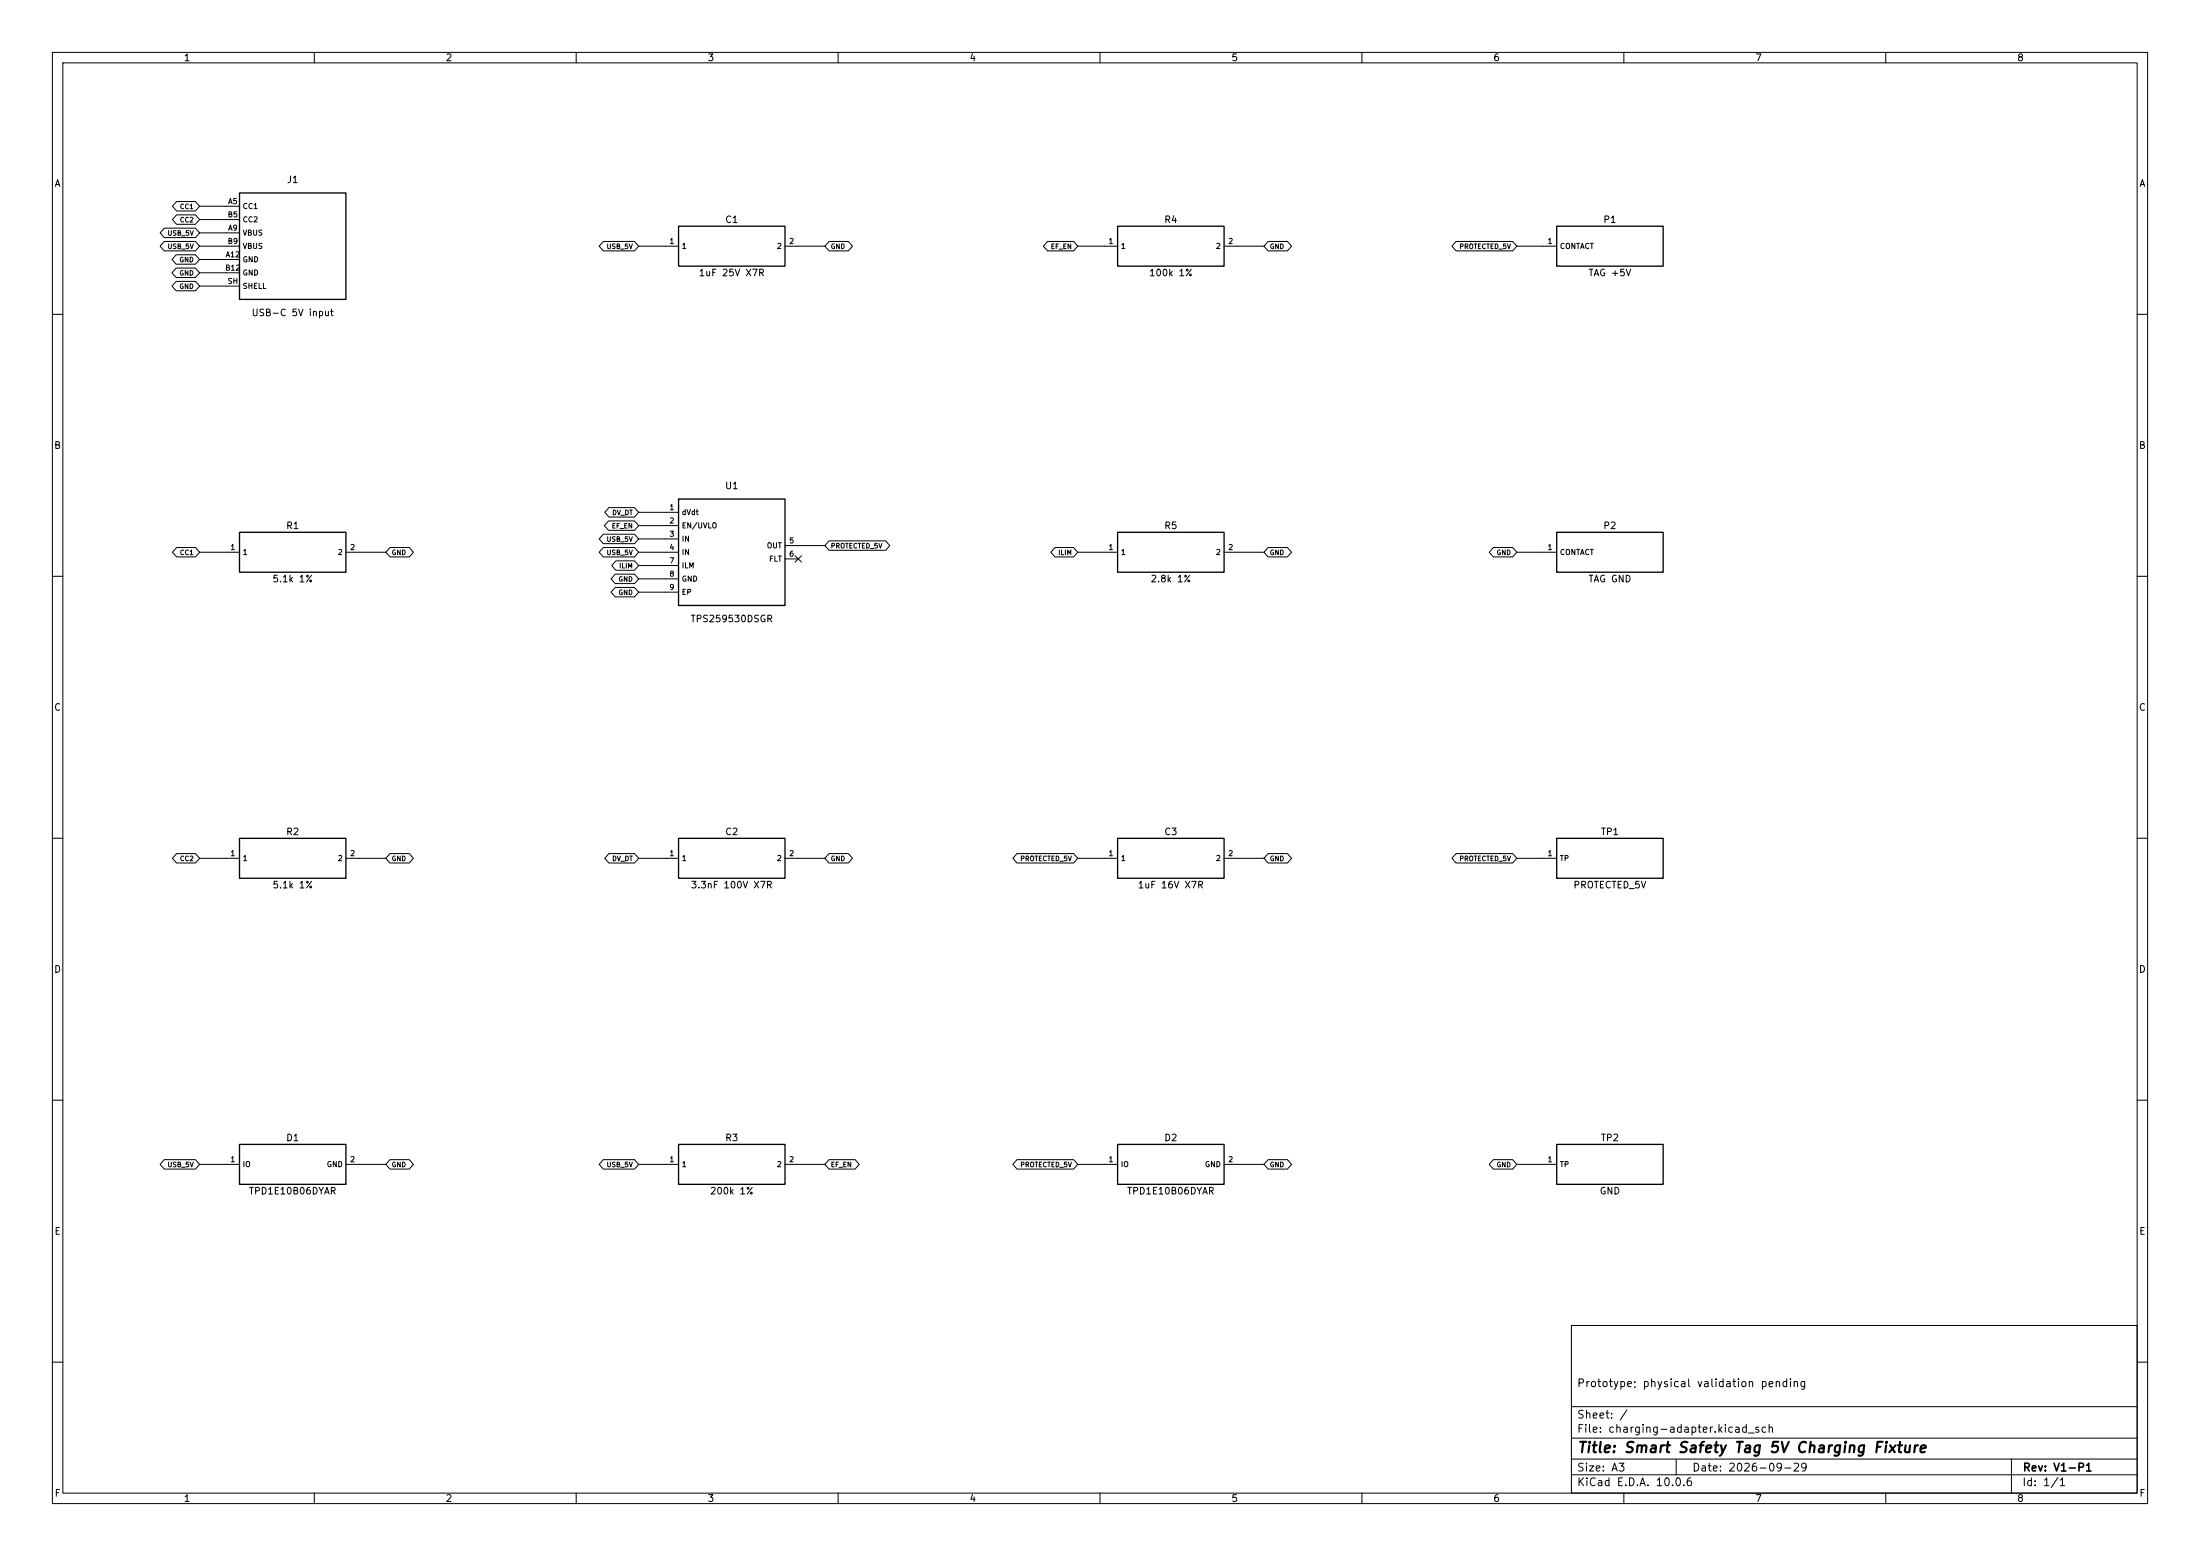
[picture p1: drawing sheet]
(kicad_sch (version 20250114) (generator "eeschema") (generator_version "10.0") (paper "A3") (title_block (title "Smart Safety Tag 5V Charging Fixture") (date "2026-09-29") (rev "V1-P1") (comment 1 "Prototype; physical validation pending")) (lib_symbols (symbol "Safety:R" (pin_names (offset 0.508)) (exclude_from_sim no) (in_bom yes) (on_board yes) (property "Reference" "R" (at 0 7.62 0) (effects (font (size 1.27 1.27)))) (property "Value" "R" (at 0 -7.62 0) (effects (font (size 1.27 1.27)))) (property "Footprint" "Safety:R_0603_1608Metric" (at 0 0 0) (effects (font (size 1.27 1.27)) (hide yes))) (property "Datasheet" "" (at 0 0 0) (effects (font (size 1.27 1.27)) (hide yes))) (symbol "R_0_1" (rectangle (start -10.16 3.81) (end 10.16 -3.81) (stroke (width 0.254) (type default)) (fill (type background)))) (symbol "R_1_1" (pin passive line (at -12.7 0.0 0) (length 2.54) (name "1" (effects (font (size 1.0 1.0)))) (number "1" (effects (font (size 1.0 1.0))))) (pin passive line (at 12.7 0.0 180) (length 2.54) (name "2" (effects (font (size 1.0 1.0)))) (number "2" (effects (font (size 1.0 1.0))))))) (symbol "Safety:C" (pin_names (offset 0.508)) (exclude_from_sim no) (in_bom yes) (on_board yes) (property "Reference" "C" (at 0 7.62 0) (effects (font (size 1.27 1.27)))) (property "Value" "C" (at 0 -7.62 0) (effects (font (size 1.27 1.27)))) (property "Footprint" "Safety:C_0603_1608Metric" (at 0 0 0) (effects (font (size 1.27 1.27)) (hide yes))) (property "Datasheet" "" (at 0 0 0) (effects (font (size 1.27 1.27)) (hide yes))) (symbol "C_0_1" (rectangle (start -10.16 3.81) (end 10.16 -3.81) (stroke (width 0.254) (type default)) (fill (type background)))) (symbol "C_1_1" (pin passive line (at -12.7 0.0 0) (length 2.54) (name "1" (effects (font (size 1.0 1.0)))) (number "1" (effects (font (size 1.0 1.0))))) (pin passive line (at 12.7 0.0 180) (length 2.54) (name "2" (effects (font (size 1.0 1.0)))) (number "2" (effects (font (size 1.0 1.0))))))) (symbol "Safety:ESD" (pin_names (offset 0.508)) (exclude_from_sim no) (in_bom yes) (on_board yes) (property "Reference" "D" (at 0 7.62 0) (effects (font (size 1.27 1.27)))) (property "Value" "ESD" (at 0 -7.62 0) (effects (font (size 1.27 1.27)))) (property "Footprint" "Safety:D_SOD-523" (at 0 0 0) (effects (font (size 1.27 1.27)) (hide yes))) (property "Datasheet" "https://www.ti.com/lit/ds/symlink/tpd1e10b06.pdf" (at 0 0 0) (effects (font (size 1.27 1.27)) (hide yes))) (symbol "ESD_0_1" (rectangle (start -10.16 3.81) (end 10.16 -3.81) (stroke (width 0.254) (type default)) (fill (type background)))) (symbol "ESD_1_1" (pin passive line (at -12.7 0.0 0) (length 2.54) (name "IO" (effects (font (size 1.0 1.0)))) (number "1" (effects (font (size 1.0 1.0))))) (pin passive line (at 12.7 0.0 180) (length 2.54) (name "GND" (effects (font (size 1.0 1.0)))) (number "2" (effects (font (size 1.0 1.0))))))) (symbol "Safety:TP" (pin_names (offset 0.508)) (exclude_from_sim no) (in_bom yes) (on_board yes) (property "Reference" "TP" (at 0 7.62 0) (effects (font (size 1.27 1.27)))) (property "Value" "TP" (at 0 -7.62 0) (effects (font (size 1.27 1.27)))) (property "Footprint" "Safety:TestPoint_Pad_D1.0mm" (at 0 0 0) (effects (font (size 1.27 1.27)) (hide yes))) (property "Datasheet" "" (at 0 0 0) (effects (font (size 1.27 1.27)) (hide yes))) (symbol "TP_0_1" (rectangle (start -10.16 3.81) (end 10.16 -3.81) (stroke (width 0.254) (type default)) (fill (type background)))) (symbol "TP_1_1" (pin passive line (at -12.7 0.0 0) (length 2.54) (name "TP" (effects (font (size 1.0 1.0)))) (number "1" (effects (font (size 1.0 1.0))))))) (symbol "Safety:USB_C_6P" (pin_names (offset 0.508)) (exclude_from_sim no) (in_bom yes) (on_board yes) (property "Reference" "J" (at 0 13.97 0) (effects (font (size 1.27 1.27)))) (property "Value" "USB_C_6P" (at 0 -13.97 0) (effects (font (size 1.27 1.27)))) (property "Footprint" "Safety:USB_C_Receptacle_GCT_USB4125-xx-x_6P_TopMnt_Horizontal" (at 0 0 0) (effects (font (size 1.27 1.27)) (hide yes))) (property "Datasheet" "https://gct.co/connector/usb4125" (at 0 0 0) (effects (font (size 1.27 1.27)) (hide yes))) (symbol "USB_C_6P_0_1" (rectangle (start -10.16 10.16) (end 10.16 -10.16) (stroke (width 0.254) (type default)) (fill (type background)))) (symbol "USB_C_6P_1_1" (pin passive line (at -12.7 7.62 0) (length 2.54) (name "CC1" (effects (font (size 1.0 1.0)))) (number "A5" (effects (font (size 1.0 1.0))))) (pin passive line (at -12.7 5.08 0) (length 2.54) (name "CC2" (effects (font (size 1.0 1.0)))) (number "B5" (effects (font (size 1.0 1.0))))) (pin power_out line (at -12.7 2.54 0) (length 2.54) (name "VBUS" (effects (font (size 1.0 1.0)))) (number "A9" (effects (font (size 1.0 1.0))))) (pin passive line (at -12.7 0.0 0) (length 2.54) (name "VBUS" (effects (font (size 1.0 1.0)))) (number "B9" (effects (font (size 1.0 1.0))))) (pin power_out line (at -12.7 -2.54 0) (length 2.54) (name "GND" (effects (font (size 1.0 1.0)))) (number "A12" (effects (font (size 1.0 1.0))))) (pin passive line (at -12.7 -5.08 0) (length 2.54) (name "GND" (effects (font (size 1.0 1.0)))) (number "B12" (effects (font (size 1.0 1.0))))) (pin passive line (at -12.7 -7.62 0) (length 2.54) (name "SHELL" (effects (font (size 1.0 1.0)))) (number "SH" (effects (font (size 1.0 1.0))))))) (symbol "Safety:TPS259530" (pin_names (offset 0.508)) (exclude_from_sim no) (in_bom yes) (on_board yes) (property "Reference" "U" (at 0 13.97 0) (effects (font (size 1.27 1.27)))) (property "Value" "TPS259530" (at 0 -13.97 0) (effects (font (size 1.27 1.27)))) (property "Footprint" "Safety:Texas_DSG0008A_WSON-8-1EP_2x2mm_P0.5mm_EP0.9x1.6mm" (at 0 0 0) (effects (font (size 1.27 1.27)) (hide yes))) (property "Datasheet" "https://www.ti.com/lit/ds/symlink/tps2595.pdf" (at 0 0 0) (effects (font (size 1.27 1.27)) (hide yes))) (symbol "TPS259530_0_1" (rectangle (start -10.16 10.16) (end 10.16 -10.16) (stroke (width 0.254) (type default)) (fill (type background)))) (symbol "TPS259530_1_1" (pin passive line (at -12.7 7.62 0) (length 2.54) (name "dVdt" (effects (font (size 1.0 1.0)))) (number "1" (effects (font (size 1.0 1.0))))) (pin passive line (at -12.7 5.08 0) (length 2.54) (name "EN/UVLO" (effects (font (size 1.0 1.0)))) (number "2" (effects (font (size 1.0 1.0))))) (pin power_in line (at -12.7 2.54 0) (length 2.54) (name "IN" (effects (font (size 1.0 1.0)))) (number "3" (effects (font (size 1.0 1.0))))) (pin power_in line (at -12.7 0.0 0) (length 2.54) (name "IN" (effects (font (size 1.0 1.0)))) (number "4" (effects (font (size 1.0 1.0))))) (pin passive line (at -12.7 -2.54 0) (length 2.54) (name "ILM" (effects (font (size 1.0 1.0)))) (number "7" (effects (font (size 1.0 1.0))))) (pin power_in line (at -12.7 -5.08 0) (length 2.54) (name "GND" (effects (font (size 1.0 1.0)))) (number "8" (effects (font (size 1.0 1.0))))) (pin power_in line (at -12.7 -7.62 0) (length 2.54) (name "EP" (effects (font (size 1.0 1.0)))) (number "9" (effects (font (size 1.0 1.0))))) (pin power_out line (at 12.7 1.27 180) (length 2.54) (name "OUT" (effects (font (size 1.0 1.0)))) (number "5" (effects (font (size 1.0 1.0))))) (pin open_collector line (at 12.7 -1.27 180) (length 2.54) (name "FLT" (effects (font (size 1.0 1.0)))) (number "6" (effects (font (size 1.0 1.0))))))) (symbol "Safety:PogoPin_0900_1" (pin_names (offset 0.508)) (exclude_from_sim no) (in_bom yes) (on_board yes) (property "Reference" "P" (at 0 7.62 0) (effects (font (size 1.27 1.27)))) (property "Value" "PogoPin_0900_1" (at 0 -7.62 0) (effects (font (size 1.27 1.27)))) (property "Footprint" "Safety:PogoPin_MillMax_0900-1" (at 0 0 0) (effects (font (size 1.27 1.27)) (hide yes))) (property "Datasheet" "https://www.mill-max.com/sites/default/files/external/catalog/2021-02/023-028.pdf" (at 0 0 0) (effects (font (size 1.27 1.27)) (hide yes))) (symbol "PogoPin_0900_1_0_1" (rectangle (start -10.16 3.81) (end 10.16 -3.81) (stroke (width 0.254) (type default)) (fill (type background)))) (symbol "PogoPin_0900_1_1_1" (pin passive line (at -12.7 0.0 0) (length 2.54) (name "CONTACT" (effects (font (size 1.0 1.0)))) (number "1" (effects (font (size 1.0 1.0)))))))) (wire (pts (xy 43.18 39.37) (xy 38.1 39.37)) (stroke (width 0) (type default))) (global_label "CC1" (shape bidirectional) (at 38.1 39.37 0) (effects (font (size 0.9 0.9)) (justify right))) (wire (pts (xy 43.18 41.91) (xy 38.1 41.91)) (stroke (width 0) (type default))) (global_label "CC2" (shape bidirectional) (at 38.1 41.91 0) (effects (font (size 0.9 0.9)) (justify right))) (wire (pts (xy 43.18 44.45) (xy 38.1 44.45)) (stroke (width 0) (type default))) (global_label "USB_5V" (shape bidirectional) (at 38.1 44.45 0) (effects (font (size 0.9 0.9)) (justify right))) (wire (pts (xy 43.18 46.99) (xy 38.1 46.99)) (stroke (width 0) (type default))) (global_label "USB_5V" (shape bidirectional) (at 38.1 46.99 0) (effects (font (size 0.9 0.9)) (justify right))) (wire (pts (xy 43.18 49.53) (xy 38.1 49.53)) (stroke (width 0) (type default))) (global_label "GND" (shape bidirectional) (at 38.1 49.53 0) (effects (font (size 0.9 0.9)) (justify right))) (wire (pts (xy 43.18 52.07) (xy 38.1 52.07)) (stroke (width 0) (type default))) (global_label "GND" (shape bidirectional) (at 38.1 52.07 0) (effects (font (size 0.9 0.9)) (justify right))) (wire (pts (xy 43.18 54.61) (xy 38.1 54.61)) (stroke (width 0) (type default))) (global_label "GND" (shape bidirectional) (at 38.1 54.61 0) (effects (font (size 0.9 0.9)) (justify right))) (symbol (lib_id "Safety:USB_C_6P") (at 55.88 46.99 0) (unit 1) (exclude_from_sim no) (in_bom yes) (on_board yes) (dnp no) (property "Reference" "J1" (at 55.88 34.29 0) (effects (font (size 1.27 1.27)))) (property "Value" "USB-C 5V input" (at 55.88 59.69 0) (effects (font (size 1.27 1.27)))) (property "Footprint" "Safety:USB_C_Receptacle_GCT_USB4125-xx-x_6P_TopMnt_Horizontal" (at 55.88 46.99 0) (effects (font (size 1.27 1.27)) (hide yes))) (property "Datasheet" "https://gct.co/connector/usb4125" (at 55.88 46.99 0) (effects (font (size 1.27 1.27)) (hide yes))) (property "MPN" "USB4125-GF-A" (at 55.88 46.99 0) (effects (font (size 1.27 1.27)) (hide yes))) (pin "A5") (pin "B5") (pin "A9") (pin "B9") (pin "A12") (pin "B12") (pin "SH")) (wire (pts (xy 43.18 105.41) (xy 38.1 105.41)) (stroke (width 0) (type default))) (global_label "CC1" (shape bidirectional) (at 38.1 105.41 0) (effects (font (size 0.9 0.9)) (justify right))) (wire (pts (xy 68.58 105.41) (xy 73.66 105.41)) (stroke (width 0) (type default))) (global_label "GND" (shape bidirectional) (at 73.66 105.41 180) (effects (font (size 0.9 0.9)) (justify left))) (symbol (lib_id "Safety:R") (at 55.88 105.41 0) (unit 1) (exclude_from_sim no) (in_bom yes) (on_board yes) (dnp no) (property "Reference" "R1" (at 55.88 100.33 0) (effects (font (size 1.27 1.27)))) (property "Value" "5.1k 1%" (at 55.88 110.49 0) (effects (font (size 1.27 1.27)))) (property "Footprint" "Safety:R_0603_1608Metric" (at 55.88 105.41 0) (effects (font (size 1.27 1.27)) (hide yes))) (property "Datasheet" "" (at 55.88 105.41 0) (effects (font (size 1.27 1.27)) (hide yes))) (property "MPN" "RC0603FR-075K1L" (at 55.88 105.41 0) (effects (font (size 1.27 1.27)) (hide yes))) (pin "1") (pin "2")) (wire (pts (xy 43.18 163.83) (xy 38.1 163.83)) (stroke (width 0) (type default))) (global_label "CC2" (shape bidirectional) (at 38.1 163.83 0) (effects (font (size 0.9 0.9)) (justify right))) (wire (pts (xy 68.58 163.83) (xy 73.66 163.83)) (stroke (width 0) (type default))) (global_label "GND" (shape bidirectional) (at 73.66 163.83 180) (effects (font (size 0.9 0.9)) (justify left))) (symbol (lib_id "Safety:R") (at 55.88 163.83 0) (unit 1) (exclude_from_sim no) (in_bom yes) (on_board yes) (dnp no) (property "Reference" "R2" (at 55.88 158.75 0) (effects (font (size 1.27 1.27)))) (property "Value" "5.1k 1%" (at 55.88 168.91 0) (effects (font (size 1.27 1.27)))) (property "Footprint" "Safety:R_0603_1608Metric" (at 55.88 163.83 0) (effects (font (size 1.27 1.27)) (hide yes))) (property "Datasheet" "" (at 55.88 163.83 0) (effects (font (size 1.27 1.27)) (hide yes))) (property "MPN" "RC0603FR-075K1L" (at 55.88 163.83 0) (effects (font (size 1.27 1.27)) (hide yes))) (pin "1") (pin "2")) (wire (pts (xy 43.18 222.25) (xy 38.1 222.25)) (stroke (width 0) (type default))) (global_label "USB_5V" (shape bidirectional) (at 38.1 222.25 0) (effects (font (size 0.9 0.9)) (justify right))) (wire (pts (xy 68.58 222.25) (xy 73.66 222.25)) (stroke (width 0) (type default))) (global_label "GND" (shape bidirectional) (at 73.66 222.25 180) (effects (font (size 0.9 0.9)) (justify left))) (symbol (lib_id "Safety:ESD") (at 55.88 222.25 0) (unit 1) (exclude_from_sim no) (in_bom yes) (on_board yes) (dnp no) (property "Reference" "D1" (at 55.88 217.17 0) (effects (font (size 1.27 1.27)))) (property "Value" "TPD1E10B06DYAR" (at 55.88 227.33 0) (effects (font (size 1.27 1.27)))) (property "Footprint" "Safety:D_SOD-523" (at 55.88 222.25 0) (effects (font (size 1.27 1.27)) (hide yes))) (property "Datasheet" "https://www.ti.com/lit/ds/symlink/tpd1e10b06.pdf" (at 55.88 222.25 0) (effects (font (size 1.27 1.27)) (hide yes))) (property "MPN" "TPD1E10B06DYAR" (at 55.88 222.25 0) (effects (font (size 1.27 1.27)) (hide yes))) (pin "1") (pin "2")) (wire (pts (xy 127.0 46.99) (xy 121.92 46.99)) (stroke (width 0) (type default))) (global_label "USB_5V" (shape bidirectional) (at 121.92 46.99 0) (effects (font (size 0.9 0.9)) (justify right))) (wire (pts (xy 152.4 46.99) (xy 157.48 46.99)) (stroke (width 0) (type default))) (global_label "GND" (shape bidirectional) (at 157.48 46.99 180) (effects (font (size 0.9 0.9)) (justify left))) (symbol (lib_id "Safety:C") (at 139.7 46.99 0) (unit 1) (exclude_from_sim no) (in_bom yes) (on_board yes) (dnp no) (property "Reference" "C1" (at 139.7 41.91 0) (effects (font (size 1.27 1.27)))) (property "Value" "1uF 25V X7R" (at 139.7 52.07 0) (effects (font (size 1.27 1.27)))) (property "Footprint" "Safety:C_0603_1608Metric" (at 139.7 46.99 0) (effects (font (size 1.27 1.27)) (hide yes))) (property "Datasheet" "" (at 139.7 46.99 0) (effects (font (size 1.27 1.27)) (hide yes))) (property "MPN" "C1608X7R1E105K080AE" (at 139.7 46.99 0) (effects (font (size 1.27 1.27)) (hide yes))) (pin "1") (pin "2")) (wire (pts (xy 127.0 97.79) (xy 121.92 97.79)) (stroke (width 0) (type default))) (global_label "DV_DT" (shape bidirectional) (at 121.92 97.79 0) (effects (font (size 0.9 0.9)) (justify right))) (wire (pts (xy 127.0 100.33) (xy 121.92 100.33)) (stroke (width 0) (type default))) (global_label "EF_EN" (shape bidirectional) (at 121.92 100.33 0) (effects (font (size 0.9 0.9)) (justify right))) (wire (pts (xy 127.0 102.87) (xy 121.92 102.87)) (stroke (width 0) (type default))) (global_label "USB_5V" (shape bidirectional) (at 121.92 102.87 0) (effects (font (size 0.9 0.9)) (justify right))) (wire (pts (xy 127.0 105.41) (xy 121.92 105.41)) (stroke (width 0) (type default))) (global_label "USB_5V" (shape bidirectional) (at 121.92 105.41 0) (effects (font (size 0.9 0.9)) (justify right))) (wire (pts (xy 127.0 107.95) (xy 121.92 107.95)) (stroke (width 0) (type default))) (global_label "ILIM" (shape bidirectional) (at 121.92 107.95 0) (effects (font (size 0.9 0.9)) (justify right))) (wire (pts (xy 127.0 110.49) (xy 121.92 110.49)) (stroke (width 0) (type default))) (global_label "GND" (shape bidirectional) (at 121.92 110.49 0) (effects (font (size 0.9 0.9)) (justify right))) (wire (pts (xy 127.0 113.03) (xy 121.92 113.03)) (stroke (width 0) (type default))) (global_label "GND" (shape bidirectional) (at 121.92 113.03 0) (effects (font (size 0.9 0.9)) (justify right))) (wire (pts (xy 152.4 104.14) (xy 157.48 104.14)) (stroke (width 0) (type default))) (global_label "PROTECTED_5V" (shape bidirectional) (at 157.48 104.14 180) (effects (font (size 0.9 0.9)) (justify left))) (no_connect (at 152.4 106.68)) (symbol (lib_id "Safety:TPS259530") (at 139.7 105.41 0) (unit 1) (exclude_from_sim no) (in_bom yes) (on_board yes) (dnp no) (property "Reference" "U1" (at 139.7 92.71 0) (effects (font (size 1.27 1.27)))) (property "Value" "TPS259530DSGR" (at 139.7 118.11 0) (effects (font (size 1.27 1.27)))) (property "Footprint" "Safety:Texas_DSG0008A_WSON-8-1EP_2x2mm_P0.5mm_EP0.9x1.6mm" (at 139.7 105.41 0) (effects (font (size 1.27 1.27)) (hide yes))) (property "Datasheet" "https://www.ti.com/lit/ds/symlink/tps2595.pdf" (at 139.7 105.41 0) (effects (font (size 1.27 1.27)) (hide yes))) (property "MPN" "TPS259530DSGR" (at 139.7 105.41 0) (effects (font (size 1.27 1.27)) (hide yes))) (pin "1") (pin "2") (pin "3") (pin "4") (pin "7") (pin "8") (pin "9") (pin "5") (pin "6")) (wire (pts (xy 127.0 163.83) (xy 121.92 163.83)) (stroke (width 0) (type default))) (global_label "DV_DT" (shape bidirectional) (at 121.92 163.83 0) (effects (font (size 0.9 0.9)) (justify right))) (wire (pts (xy 152.4 163.83) (xy 157.48 163.83)) (stroke (width 0) (type default))) (global_label "GND" (shape bidirectional) (at 157.48 163.83 180) (effects (font (size 0.9 0.9)) (justify left))) (symbol (lib_id "Safety:C") (at 139.7 163.83 0) (unit 1) (exclude_from_sim no) (in_bom yes) (on_board yes) (dnp no) (property "Reference" "C2" (at 139.7 158.75 0) (effects (font (size 1.27 1.27)))) (property "Value" "3.3nF 100V X7R" (at 139.7 168.91 0) (effects (font (size 1.27 1.27)))) (property "Footprint" "Safety:C_0603_1608Metric" (at 139.7 163.83 0) (effects (font (size 1.27 1.27)) (hide yes))) (property "Datasheet" "" (at 139.7 163.83 0) (effects (font (size 1.27 1.27)) (hide yes))) (property "MPN" "C1608X7R2A332K080AA" (at 139.7 163.83 0) (effects (font (size 1.27 1.27)) (hide yes))) (pin "1") (pin "2")) (wire (pts (xy 127.0 222.25) (xy 121.92 222.25)) (stroke (width 0) (type default))) (global_label "USB_5V" (shape bidirectional) (at 121.92 222.25 0) (effects (font (size 0.9 0.9)) (justify right))) (wire (pts (xy 152.4 222.25) (xy 157.48 222.25)) (stroke (width 0) (type default))) (global_label "EF_EN" (shape bidirectional) (at 157.48 222.25 180) (effects (font (size 0.9 0.9)) (justify left))) (symbol (lib_id "Safety:R") (at 139.7 222.25 0) (unit 1) (exclude_from_sim no) (in_bom yes) (on_board yes) (dnp no) (property "Reference" "R3" (at 139.7 217.17 0) (effects (font (size 1.27 1.27)))) (property "Value" "200k 1%" (at 139.7 227.33 0) (effects (font (size 1.27 1.27)))) (property "Footprint" "Safety:R_0603_1608Metric" (at 139.7 222.25 0) (effects (font (size 1.27 1.27)) (hide yes))) (property "Datasheet" "" (at 139.7 222.25 0) (effects (font (size 1.27 1.27)) (hide yes))) (property "MPN" "RC0603FR-07200KL" (at 139.7 222.25 0) (effects (font (size 1.27 1.27)) (hide yes))) (pin "1") (pin "2")) (wire (pts (xy 210.82 46.99) (xy 205.74 46.99)) (stroke (width 0) (type default))) (global_label "EF_EN" (shape bidirectional) (at 205.74 46.99 0) (effects (font (size 0.9 0.9)) (justify right))) (wire (pts (xy 236.22 46.99) (xy 241.3 46.99)) (stroke (width 0) (type default))) (global_label "GND" (shape bidirectional) (at 241.3 46.99 180) (effects (font (size 0.9 0.9)) (justify left))) (symbol (lib_id "Safety:R") (at 223.51999999999998 46.99 0) (unit 1) (exclude_from_sim no) (in_bom yes) (on_board yes) (dnp no) (property "Reference" "R4" (at 223.51999999999998 41.91 0) (effects (font (size 1.27 1.27)))) (property "Value" "100k 1%" (at 223.51999999999998 52.07 0) (effects (font (size 1.27 1.27)))) (property "Footprint" "Safety:R_0603_1608Metric" (at 223.51999999999998 46.99 0) (effects (font (size 1.27 1.27)) (hide yes))) (property "Datasheet" "" (at 223.51999999999998 46.99 0) (effects (font (size 1.27 1.27)) (hide yes))) (property "MPN" "RC0603FR-07100KL" (at 223.51999999999998 46.99 0) (effects (font (size 1.27 1.27)) (hide yes))) (pin "1") (pin "2")) (wire (pts (xy 210.82 105.41) (xy 205.74 105.41)) (stroke (width 0) (type default))) (global_label "ILIM" (shape bidirectional) (at 205.74 105.41 0) (effects (font (size 0.9 0.9)) (justify right))) (wire (pts (xy 236.22 105.41) (xy 241.3 105.41)) (stroke (width 0) (type default))) (global_label "GND" (shape bidirectional) (at 241.3 105.41 180) (effects (font (size 0.9 0.9)) (justify left))) (symbol (lib_id "Safety:R") (at 223.51999999999998 105.41 0) (unit 1) (exclude_from_sim no) (in_bom yes) (on_board yes) (dnp no) (property "Reference" "R5" (at 223.51999999999998 100.33 0) (effects (font (size 1.27 1.27)))) (property "Value" "2.8k 1%" (at 223.51999999999998 110.49 0) (effects (font (size 1.27 1.27)))) (property "Footprint" "Safety:R_0603_1608Metric" (at 223.51999999999998 105.41 0) (effects (font (size 1.27 1.27)) (hide yes))) (property "Datasheet" "" (at 223.51999999999998 105.41 0) (effects (font (size 1.27 1.27)) (hide yes))) (property "MPN" "RC0603FR-072K8L" (at 223.51999999999998 105.41 0) (effects (font (size 1.27 1.27)) (hide yes))) (pin "1") (pin "2")) (wire (pts (xy 210.82 163.83) (xy 205.74 163.83)) (stroke (width 0) (type default))) (global_label "PROTECTED_5V" (shape bidirectional) (at 205.74 163.83 0) (effects (font (size 0.9 0.9)) (justify right))) (wire (pts (xy 236.22 163.83) (xy 241.3 163.83)) (stroke (width 0) (type default))) (global_label "GND" (shape bidirectional) (at 241.3 163.83 180) (effects (font (size 0.9 0.9)) (justify left))) (symbol (lib_id "Safety:C") (at 223.51999999999998 163.83 0) (unit 1) (exclude_from_sim no) (in_bom yes) (on_board yes) (dnp no) (property "Reference" "C3" (at 223.51999999999998 158.75 0) (effects (font (size 1.27 1.27)))) (property "Value" "1uF 16V X7R" (at 223.51999999999998 168.91 0) (effects (font (size 1.27 1.27)))) (property "Footprint" "Safety:C_0603_1608Metric" (at 223.51999999999998 163.83 0) (effects (font (size 1.27 1.27)) (hide yes))) (property "Datasheet" "" (at 223.51999999999998 163.83 0) (effects (font (size 1.27 1.27)) (hide yes))) (property "MPN" "C1608X7R1C105K080AC" (at 223.51999999999998 163.83 0) (effects (font (size 1.27 1.27)) (hide yes))) (pin "1") (pin "2")) (wire (pts (xy 210.82 222.25) (xy 205.74 222.25)) (stroke (width 0) (type default))) (global_label "PROTECTED_5V" (shape bidirectional) (at 205.74 222.25 0) (effects (font (size 0.9 0.9)) (justify right))) (wire (pts (xy 236.22 222.25) (xy 241.3 222.25)) (stroke (width 0) (type default))) (global_label "GND" (shape bidirectional) (at 241.3 222.25 180) (effects (font (size 0.9 0.9)) (justify left))) (symbol (lib_id "Safety:ESD") (at 223.51999999999998 222.25 0) (unit 1) (exclude_from_sim no) (in_bom yes) (on_board yes) (dnp no) (property "Reference" "D2" (at 223.51999999999998 217.17 0) (effects (font (size 1.27 1.27)))) (property "Value" "TPD1E10B06DYAR" (at 223.51999999999998 227.33 0) (effects (font (size 1.27 1.27)))) (property "Footprint" "Safety:D_SOD-523" (at 223.51999999999998 222.25 0) (effects (font (size 1.27 1.27)) (hide yes))) (property "Datasheet" "https://www.ti.com/lit/ds/symlink/tpd1e10b06.pdf" (at 223.51999999999998 222.25 0) (effects (font (size 1.27 1.27)) (hide yes))) (property "MPN" "TPD1E10B06DYAR" (at 223.51999999999998 222.25 0) (effects (font (size 1.27 1.27)) (hide yes))) (pin "1") (pin "2")) (wire (pts (xy 294.64 46.99) (xy 289.56 46.99)) (stroke (width 0) (type default))) (global_label "PROTECTED_5V" (shape bidirectional) (at 289.56 46.99 0) (effects (font (size 0.9 0.9)) (justify right))) (symbol (lib_id "Safety:PogoPin_0900_1") (at 307.34 46.99 0) (unit 1) (exclude_from_sim no) (in_bom yes) (on_board yes) (dnp no) (property "Reference" "P1" (at 307.34 41.91 0) (effects (font (size 1.27 1.27)))) (property "Value" "TAG +5V" (at 307.34 52.07 0) (effects (font (size 1.27 1.27)))) (property "Footprint" "Safety:PogoPin_MillMax_0900-1" (at 307.34 46.99 0) (effects (font (size 1.27 1.27)) (hide yes))) (property "Datasheet" "https://www.mill-max.com/sites/default/files/external/catalog/2021-02/023-028.pdf" (at 307.34 46.99 0) (effects (font (size 1.27 1.27)) (hide yes))) (property "MPN" "0900-1-15-20-75-14-11-0" (at 307.34 46.99 0) (effects (font (size 1.27 1.27)) (hide yes))) (pin "1")) (wire (pts (xy 294.64 105.41) (xy 289.56 105.41)) (stroke (width 0) (type default))) (global_label "GND" (shape bidirectional) (at 289.56 105.41 0) (effects (font (size 0.9 0.9)) (justify right))) (symbol (lib_id "Safety:PogoPin_0900_1") (at 307.34 105.41 0) (unit 1) (exclude_from_sim no) (in_bom yes) (on_board yes) (dnp no) (property "Reference" "P2" (at 307.34 100.33 0) (effects (font (size 1.27 1.27)))) (property "Value" "TAG GND" (at 307.34 110.49 0) (effects (font (size 1.27 1.27)))) (property "Footprint" "Safety:PogoPin_MillMax_0900-1" (at 307.34 105.41 0) (effects (font (size 1.27 1.27)) (hide yes))) (property "Datasheet" "https://www.mill-max.com/sites/default/files/external/catalog/2021-02/023-028.pdf" (at 307.34 105.41 0) (effects (font (size 1.27 1.27)) (hide yes))) (property "MPN" "0900-1-15-20-75-14-11-0" (at 307.34 105.41 0) (effects (font (size 1.27 1.27)) (hide yes))) (pin "1")) (wire (pts (xy 294.64 163.83) (xy 289.56 163.83)) (stroke (width 0) (type default))) (global_label "PROTECTED_5V" (shape bidirectional) (at 289.56 163.83 0) (effects (font (size 0.9 0.9)) (justify right))) (symbol (lib_id "Safety:TP") (at 307.34 163.83 0) (unit 1) (exclude_from_sim no) (in_bom no) (on_board yes) (dnp no) (property "Reference" "TP1" (at 307.34 158.75 0) (effects (font (size 1.27 1.27)))) (property "Value" "PROTECTED_5V" (at 307.34 168.91 0) (effects (font (size 1.27 1.27)))) (property "Footprint" "Safety:TestPoint_Pad_D1.0mm" (at 307.34 163.83 0) (effects (font (size 1.27 1.27)) (hide yes))) (property "Datasheet" "" (at 307.34 163.83 0) (effects (font (size 1.27 1.27)) (hide yes))) (property "MPN" "" (at 307.34 163.83 0) (effects (font (size 1.27 1.27)) (hide yes))) (pin "1")) (wire (pts (xy 294.64 222.25) (xy 289.56 222.25)) (stroke (width 0) (type default))) (global_label "GND" (shape bidirectional) (at 289.56 222.25 0) (effects (font (size 0.9 0.9)) (justify right))) (symbol (lib_id "Safety:TP") (at 307.34 222.25 0) (unit 1) (exclude_from_sim no) (in_bom no) (on_board yes) (dnp no) (property "Reference" "TP2" (at 307.34 217.17 0) (effects (font (size 1.27 1.27)))) (property "Value" "GND" (at 307.34 227.33 0) (effects (font (size 1.27 1.27)))) (property "Footprint" "Safety:TestPoint_Pad_D1.0mm" (at 307.34 222.25 0) (effects (font (size 1.27 1.27)) (hide yes))) (property "Datasheet" "" (at 307.34 222.25 0) (effects (font (size 1.27 1.27)) (hide yes))) (property "MPN" "" (at 307.34 222.25 0) (effects (font (size 1.27 1.27)) (hide yes))) (pin "1")) (sheet_instances (path "" (page "1"))) (embedded_fonts no))
